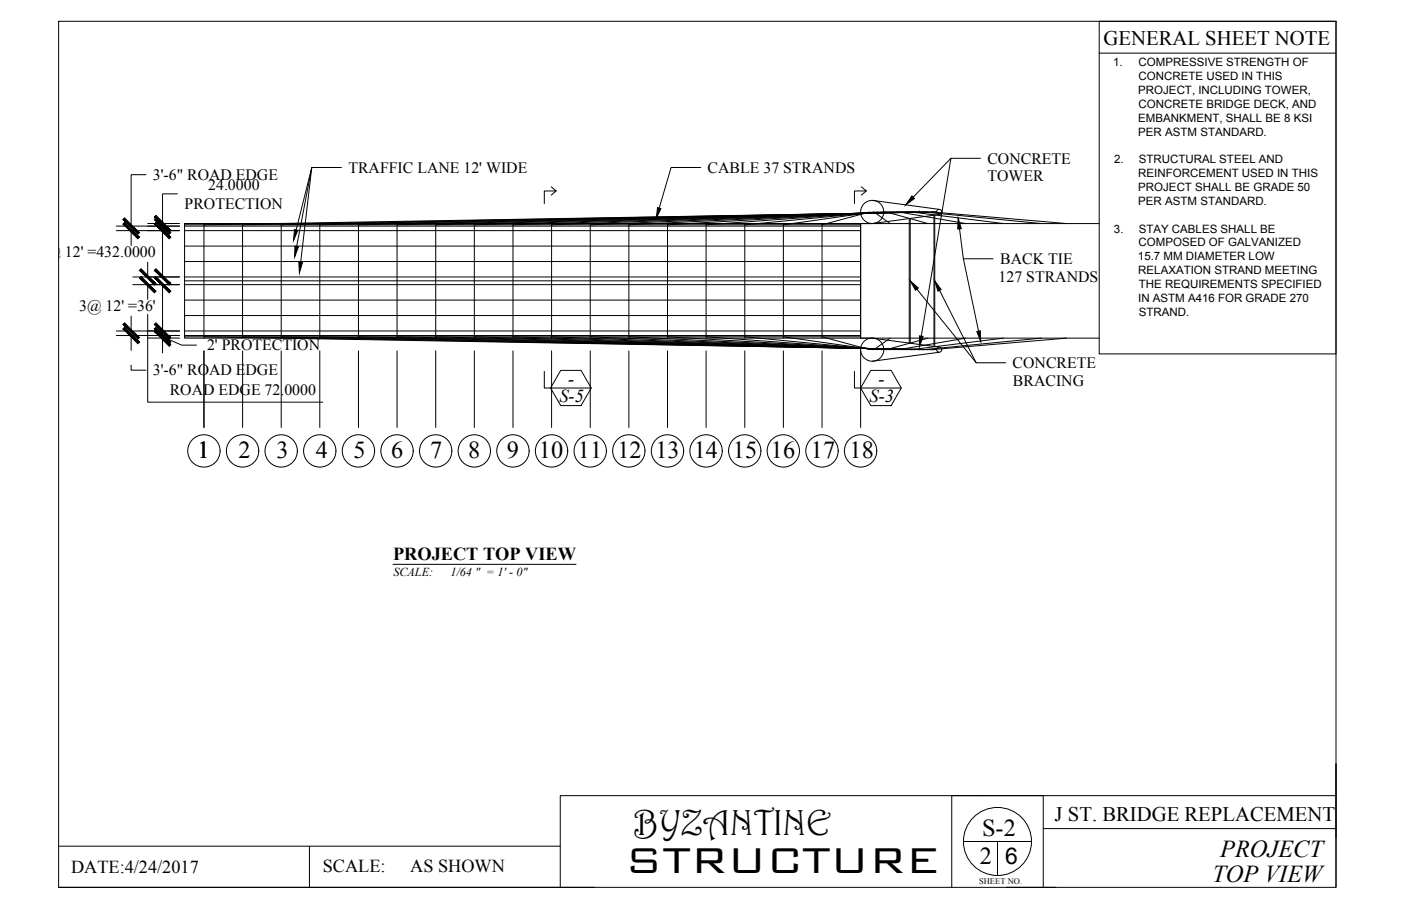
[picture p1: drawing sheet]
<svg xmlns="http://www.w3.org/2000/svg" width="432mm" height="279mm" viewBox="0 0 432 279" stroke-linecap="round" stroke-linejoin="round" font-family="sans-serif">
<!-- layer: 0 -->
<g fill="none" stroke="#000" stroke-width=".31">
<path d="M18.1 6.6h393.7v267h-393.7zM338.8 6.6h73v102.5h-73zM338.8 16.4h73M45 53.9h-4.6v15.8M54.7 59.8h-4.6v9.1M105.2 51.7h-9.1l-3.4 29.2M169.9 57.6l1.5 1.3h-3.6v3.9M171.4 58.9l-1.5 1.3M216 51.7h-9.2l-3.6 12.5M265.5 57.6l1.5 1.3h-3.7v3.9M267 58.9l-1.5 1.3M293.1 48.8l-11.6 12"/>
<path d="M302.2 48.8h-9.1l-9.2 54.9M35.8 71.1h19.5M35.8 69.7h19.5M40.4 71.1v4.6M45.5 68.9h9.8M50.1 69.7v15.7M56.9 68.9h208.4v35.4h-208.4zM56.9 68.9v.4h208.4M56.9 75.9h208.4M56.9 71.1h208.4M56.9 69.7h208.4M56.9 68.9h281.9"/>
<path d="M62.9 68.9v35.4M74.8 68.9v35.4M86.7 68.9v35.4M91.3 70.9l4.8-19.2-4.7 24.3M98.6 68.9v35.4M110.5 68.9v35.4M122.4 68.9v35.4M134.3 68.9v35.4M146.2 68.9v35.4M158.1 68.9v35.4M170 68.9v35.4M181.9 68.9v35.4"/>
<path d="M193.8 68.9v35.4M205.7 68.9v35.4M217.6 68.9v35.4M229.5 68.9v35.4M241.4 68.9v35.4M253.4 68.9v35.4M268.1 65.4l-14.7 3.9M268.8 61.8l20.7 2.8M270.6 65.4l-41.1 3.9M271.9 65.4l-54.3 3.9M274.3 68.9l-4.9-3.5-28 3.9M274.5 65.4l-80.7 3.9"/>
<path d="M275.8 65.4l-93.9 3.9M278.4 65.4l-120.3 3.9M279.6 65.4l-133.4 3.9M280.2 67.4v38.4M280.5 67.4v38.4M282.1 65.4l-159.7 3.9M283.4 65.4h.1M283.4 65.4l-172.9 3.9M286 65.4l-199.3 3.9M286 68.9l-12.8-3.5-67.5 3.9M287.2 65.4h1.3l-225.6 3.9M287.2 65.4l-212.4 3.9"/>
<path d="M287.2 65.4l41.6 3.5M287.9 66.4v40.4M288.1 66.3v40.6M289.5 66.2l-20.7 2.7h-3.5v35.4h73.5M295.7 70.6l1.2 9.2M297.6 68.9l-20.6-3.5-107 3.9M306.1 79.8h-9.2l4.7 22.3M309.3 68.9l-28.4-3.5-146.6 3.9M321 68.9l-36.3-3.5-186.1 3.9M40.4 97.5v4.6M41 85.4h14.3M41 87.8h14.3"/>
<path d="M45.5 96.9v27.1h54M45.5 80.8v4.6M45.5 87.8v4.6M50.1 87.8v21M56.9 86.6h208.4M56.9 85.4h208.4M56.9 87.8h208.4M56.9 80.7h208.4M56.9 92.5h208.4M56.9 97.3h208.4M282.6 89.2l18.3 22.7M289.6 89.5l11.3 22.4h9.1"/>
<path d="M35.8 102.1h19.5M35.8 103.5h19.5M40.4 112.6v1.6h4.6M40.4 103.5v4.5M45.5 104.3h9.8M50.1 103.9l5.9 2.5h4.6M56.9 103.9h208.4M56.9 102.1h208.4M56.9 103.5h208.4M62.9 103.9l225.6 3.9M62.9 108.2v23.6M74.8 103.9l212.4 3.9 41.6-3.5"/>
<path d="M74.8 108.2v23.6M86.7 108.2v23.6M86.7 103.9l199.3 3.9M98.6 108.2v23.6M98.6 103.9l186.1 3.9 36.3-3.5M110.5 108.2v23.6M110.5 103.9l172.9 3.9M122.4 108.2v23.6M122.4 103.9l159.7 3.9M134.3 108.2v23.6M134.3 103.9l146.6 3.9 28.4-3.5M146.2 108.2v23.6"/>
<path d="M146.2 103.9l133.4 3.9M158.1 108.2v23.6M158.1 103.9l120.3 3.9M167.8 114.5v5.2h14.4M170 108.2v23.6M170 103.9l107 3.9 20.6-3.5M172.8 114.2h6.3l3.1 5.5-3.1 5.4h-6.3l-3.1-5.4zM181.9 108.2v23.6M181.9 103.9l93.9 3.9M193.8 108.2v23.6M193.8 103.9l80.7 3.9M205.7 108.2v23.6"/>
<path d="M205.7 103.9l67.5 3.9 12.8-3.5M217.6 108.2v23.6M217.6 103.9l54.3 3.9M229.5 108.2v23.6M229.5 103.9l41.1 3.9M241.4 108.2v23.6M241.4 103.9l28 3.9 4.9-3.5M253.4 108.2v23.6M253.4 103.9l14.7 3.9M263.3 114.5v5.2h14.5M265.3 108.2v23.6M268.4 114.2h6.3l3.1 5.5-3.1 5.4h-6.3l-3.1-5.4z"/>
<path d="M268.8 104.3l20.7 2.7M283.4 107.8h.1M289.5 108.6l-20.7 2.8M121.2 174h56.3M411.8 235.5v38.1M296.9 259.5h21M307.4 259.5v10.5M321.5 255.5h90.3M411.8 245.4h-239.1v28.2M18.1 260.9h154.6M18.1 273.6h165.1M95.4 260.9v12.7"/>
<path d="M293.3 273.6v-28.2h28.2v28.2M310.2 273.6h15.2"/>
<circle cx="268.8" cy="65.4" r="3.6"/>
<circle cx="289.5" cy="65.4" r=".79"/>
<circle cx="268.8" cy="107.8" r="3.6"/>
<circle cx="289.5" cy="107.8" r=".79"/>
<circle cx="62.8" cy="139.1" r="5"/>
<circle cx="74.8" cy="139.1" r="5"/>
<circle cx="86.7" cy="139.1" r="5"/>
<circle cx="98.6" cy="139.1" r="5"/>
<circle cx="110.5" cy="139.1" r="5"/>
<circle cx="122.4" cy="139.1" r="5"/>
<circle cx="134.3" cy="139.1" r="5"/>
<circle cx="146.2" cy="139.1" r="5"/>
<circle cx="158.1" cy="139.1" r="5"/>
<circle cx="170" cy="139.1" r="5"/>
<circle cx="181.9" cy="139.1" r="5"/>
<circle cx="193.8" cy="139.1" r="5"/>
<circle cx="205.7" cy="139.1" r="5"/>
<circle cx="217.6" cy="139.1" r="5"/>
<circle cx="229.5" cy="139.1" r="5"/>
<circle cx="241.4" cy="139.1" r="5"/>
<circle cx="253.3" cy="139.1" r="5"/>
<circle cx="265.2" cy="139.1" r="5"/>
<circle cx="307.4" cy="259.5" r="10.5"/>
</g>
<g fill="#000" stroke="#000" stroke-width=".31">
<path d="M90.8 70.8l1 .2-1.3 3.1zM90.9 75.9l1.1 .2-1.2 3.1zM202.7 64l1 .3-1.4 3zM281.1 60.4l.7 .8-2.6 2zM295.3 67.3l1 3.2-1.1 .1zM92.1 80.9l1.1 .1-.9 3.2zM280.5 86.6l2.5 2.2-.8 .7zM288.1 86.6l2 2.7-1 .5zM283.4 103.6l1.1 .1-1.1 3.2zM301.1 102.2l1-.2 .2 3.4z"/>
<path d="M37.9 67.7l5.1 4.1-4.6-4.6zM37.9 67.7l5.1 4.1-.5 .4z"/>
<path d="M37.9 69.1l4.6 4.5 .5-.4zM37.9 69.1l.5-.5 4.6 4.6z"/>
<path d="M48.1 66.4l-.5 .5 5 4.1zM47.6 66.9l5 4.1-.5 .5z"/>
<path d="M47.6 67.7l4.5 4.5 .5-.4zM48.1 67.2l4.5 4.6-5-4.1z"/>
<path d="M47.6 69.1l4.5 4.5 .5-.4zM48.1 68.6l4.5 4.6-5-4.1z"/>
<path d="M37.9 100l5.1 4.1-4.6-4.5zM37.9 100l5.1 4.1-.5 .5z"/>
<path d="M43 83.4l5.1 4-4.6-4.5zM43 83.4l5.1 4-.5 .5z"/>
<path d="M43 85.7l4.6 4.6 .5-.5zM43 85.7l.5-.4 4.6 4.5z"/>
<path d="M48.1 82.9l-.5 .5 5 4zM47.6 83.4l5 4-.5 .5z"/>
<path d="M47.6 100l5 4.1-4.5-4.5zM47.6 100l5 4.1-.5 .5z"/>
<path d="M47.6 85.7l4.5 4.6 .5-.5zM47.6 85.7l.5-.4 4.5 4.5z"/>
<path d="M37.9 101.4l4.6 4.6 .5-.5zM37.9 101.4l.5-.5 4.6 4.6z"/>
<path d="M48.1 100.9l-.5 .5 5 4.1zM47.6 101.4l5 4.1-.5 .5z"/>
<path d="M47.6 102.2l4.5 4.6 .5-.5zM48.1 101.7l4.5 4.6-5-4.1z"/>
</g>
<text font-size="14.8" x="192.8" y="269.4">STRUCTURE</text>
<text font-size="11.1" x="195.3" y="257.6">BYZANTINE</text>
<g font-size="7.5">
<text x="60.9" y="141.2">1</text>
<text x="73.5" y="141.2">2</text>
<text x="85.3" y="141.2">3</text>
<text x="97.3" y="141.2">4</text>
<text x="109" y="141.2">5</text>
<text x="120.6" y="141.2">6</text>
<text x="132.6" y="141.2">7</text>
<text x="144.3" y="141.2">8</text>
<text x="156.2" y="141.2">9</text>
<text x="166.1" y="141.2">10</text>
<text x="178.1" y="141.2">11</text>
<text x="190.3" y="141.2">12</text>
<text x="202" y="141.2">13</text>
<text x="213.8" y="141.2">14</text>
<text x="225.9" y="141.2">15</text>
<text x="237.6" y="141.2">16</text>
<text x="249.9" y="141.2">17</text>
<text x="261.8" y="141.2">18</text>
<text x="302.7" y="257.8">S-2</text>
<text x="302" y="266.5">2</text>
<text x="376.1" y="264.3">PROJECT</text>
<text x="373.7" y="272">TOP VIEW</text>
</g>
<text font-size="7.1" x="309.8" y="266.5">6</text>
<g font-size="6.4">
<text x="340.1" y="13.8">GENERAL SHEET NOTE</text>
<text x="325" y="253.2">J ST. BRIDGE REPLACEMENT</text>
</g>
<g font-size="5.6">
<text x="175.1" y="118.7">-</text>
<text x="270.7" y="118.7">-</text>
<text x="172.4" y="124">S-5</text>
<text x="268" y="124">S-3</text>
<text x="121.2" y="172.8">PROJECT TOP VIEW</text>
<text x="21.9" y="269.2">DATE:4/24/2017</text>
<text x="99.5" y="268.8">SCALE:</text>
<text x="126.4" y="268.8">AS SHOWN</text>
</g>
<g font-size="4.9">
<text x="107.4" y="53.3">TRAFFIC LANE 12' WIDE</text>
<text x="218.1" y="53.3">CABLE 37 STRANDS</text>
<text x="304.3" y="50.4">CONCRETE</text>
<text x="47.1" y="55.5">3'-6&quot; ROAD EDGE</text>
<text x="64.2" y="58.4">24.0000</text>
<text x="304.4" y="55.9">TOWER</text>
<text x="56.9" y="64.4">PROTECTION</text>
<text x="11.8" y="79.4">3@ 12' =432.0000</text>
<text x="308.3" y="81.4">BACK TIE</text>
<text x="307.8" y="86.9">127 STRANDS</text>
<text x="24.4" y="96.1">3@ 12' =36'</text>
<text x="63.8" y="108">2' PROTECTION</text>
<text x="312.1" y="113.5">CONCRETE</text>
<text x="47.1" y="115.8">3'-6&quot; ROAD EDGE</text>
<text x="312.2" y="119">BRACING</text>
<text x="52.3" y="121.7">ROAD EDGE 72.0000</text>
</g>
<g font-size="3.8">
<text x="121.2" y="177.5">SCALE:</text>
<text x="138.8" y="177.5">1/64 &quot; = 1' - 0&quot;</text>
</g>
<g font-size="3.5">
<text x="343.1" y="20.5">1.</text>
<text x="350.9" y="20.5">COMPRESSIVE STRENGTH OF</text>
<text x="350.8" y="29">PROJECT, INCLUDING TOWER,</text>
<text x="350.9" y="24.8">CONCRETE USED IN THIS</text>
<text x="350.9" y="33.3">CONCRETE BRIDGE DECK, AND</text>
<text x="350.8" y="37.6">EMBANKMENT, SHALL BE 8 KSI</text>
<text x="350.8" y="41.9">PER ASTM STANDARD.</text>
<text x="343.4" y="50.4">2.</text>
<text x="351" y="50.4">STRUCTURAL STEEL AND</text>
<text x="350.8" y="54.7">REINFORCEMENT USED IN THIS</text>
<text x="350.8" y="59">PROJECT SHALL BE GRADE 50</text>
<text x="350.8" y="63.2">PER ASTM STANDARD.</text>
<text x="343.3" y="71.7">3.</text>
<text x="351" y="71.7">STAY CABLES SHALL BE</text>
<text x="350.9" y="76">COMPOSED OF GALVANIZED</text>
<text x="350.7" y="80.3">15.7 MM DIAMETER LOW</text>
<text x="350.8" y="84.6">RELAXATION STRAND MEETING</text>
<text x="351" y="88.8">THE REQUIREMENTS SPECIFIED</text>
<text x="350.8" y="93.1">IN ASTM A416 FOR GRADE 270</text>
<text x="351" y="97.4">STRAND.</text>
</g>
<text font-size="2.6" x="301.8" y="272.7">SHEET NO.</text>
</svg>
